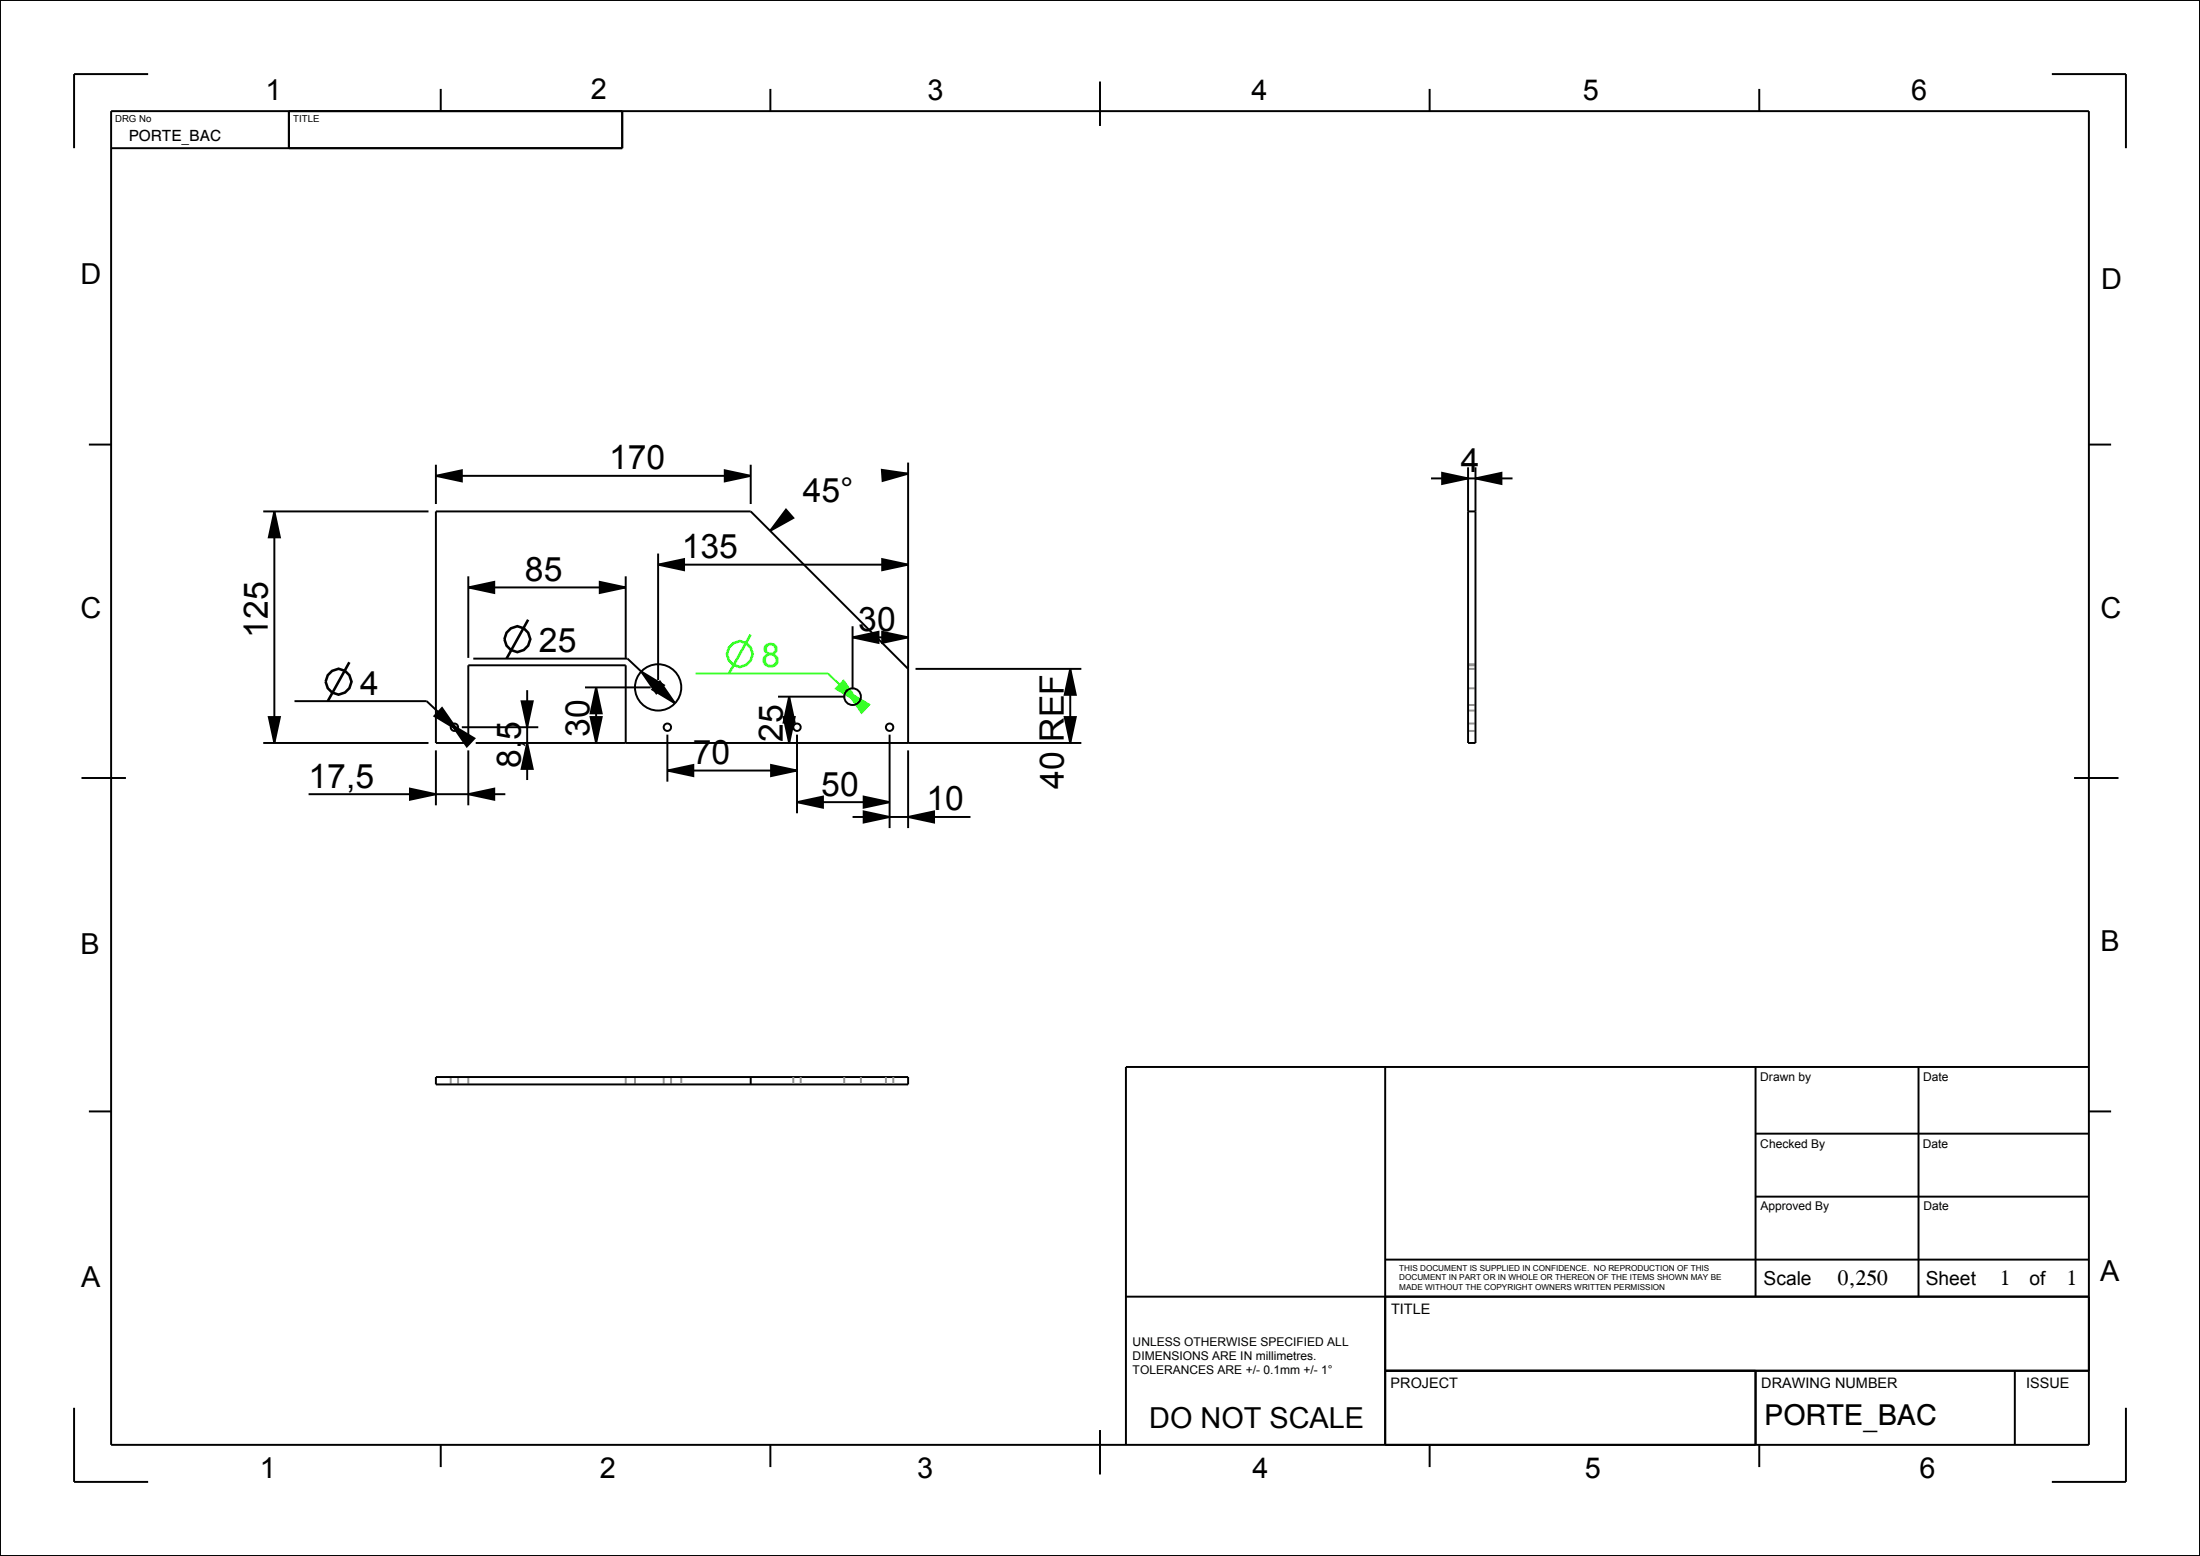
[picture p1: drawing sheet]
<svg xmlns="http://www.w3.org/2000/svg" width="297mm" height="210mm" viewBox="0 0 297 210" stroke-linecap="round" stroke-linejoin="round" font-family="sans-serif">
<g fill="#000">
<path d="M37 69l.8 3.5h-1.5zM88.8 76.2l3.5-.7v1.5zM106.1 68.8l1 1.1-3.1 1.7zM119.1 63.4l3.5 .5-3.4 1zM119.1 75.5l3.5 .7-3.5 .8zM194.7 63.8l3.5 .8-3.5 .7zM199.2 64.6l3.5-.8v1.5zM80.5 92.8l.7 3.5h-1.5zM86.6 90.6l3 1.9-1 1.1zM89.1 92l2 2.9-3-1.8zM144.5 90.3l.7 3.5h-1.5zM36.3 96.8h1.5l-.8 3.5z"/>
<path d="M55.3 106.4l3.5 .8-3.5 .7zM63.2 107.2l3.5-.8v1.5zM79.7 96.8h1.5l-.7 3.5zM143.7 96.8h1.5l-.7 3.5z"/>
</g>
<g fill="none" stroke="#000" stroke-width=".26">
<path d="M37 69l.8 3.5h-1.5zM88.8 76.2l3.5-.7v1.5zM106.1 68.8l1 1.1-3.1 1.7zM119.1 63.4l3.5 .5-3.4 1zM119.1 75.5l3.5 .7-3.5 .8zM194.7 63.8l3.5 .8-3.5 .7zM199.2 64.6l3.5-.8v1.5zM36.3 96.8h1.5l-.8 3.5zM79.7 96.8h1.5l-.7 3.5zM80.5 92.8l.7 3.5h-1.5zM86.6 90.6l3 1.9-1 1.1zM89.1 92l2 2.9-3-1.8z"/>
<path d="M143.7 96.8h1.5l-.7 3.5zM144.5 90.3l.7 3.5h-1.5zM55.3 106.4l3.5 .8-3.5 .7zM63.2 107.2l3.5-.8v1.5z"/>
</g>
<g fill="none" stroke="#000" stroke-width=".35">
<path d="M71.3 83.6l-2.9 5.3"/>
<circle cx="69.8" cy="86.3" r="1.72"/>
</g>
<g fill="none" stroke="#37ff26" stroke-width=".35">
<path d="M101.3 85.6l-2.9 5.3"/>
<circle cx="99.8" cy="88.3" r="1.72"/>
</g>
<path d="M114.3 93.3l3 1.8-1 1.1z" fill="#37ff26"/>
<path d="M114.3 93.3l3 1.8-1 1.1z" fill="none" stroke="#37ff26" stroke-width=".26"/>
<path d="M113.9 91.9l2 2.9-3-1.9z" fill="#37ff26"/>
<path d="M93.9 90.9h17.9l4.1 3.9M113.9 91.9l2 2.9-3-1.9z" fill="none" stroke="#37ff26" stroke-width=".26"/>
<g fill="#000">
<path d="M58.8 64.2l3.5-.7v1.5zM63.2 79.3l3.5-.8v1.5zM81 78.5l3.5 .8-3.5 .7zM97.8 63.5l3.5 .7-3.5 .8zM61 97.8l3 1.9-1 1zM59.7 95.5l2 3-3.1-1.9zM70.4 94.6h1.5l-.7 3.5zM106.5 94l.8 3.5h-1.5zM115.1 86l3.5-.7v1.5zM119.1 85.3l3.5 .7-3.5 .8zM71.2 100.3l.7 3.5h-1.5zM90.1 104l3.5-.8v1.5z"/>
<path d="M105.8 96.8h1.5l-.8 3.5zM107.6 108.3l3.5-.8v1.5zM104.1 103.2l3.5 .8-3.5 .7zM116.6 107.5l3.5 .8-3.5 .7zM116.6 109.5l3.5 .8-3.5 .7zM122.6 110.3l3.5-.8v1.5z"/>
</g>
<g fill="none" stroke="#000" stroke-width=".26">
<path d="M0 0h297v210h-297zM15 15h267v180h-267zM20 10h-10v10M39 15v5M59.5 12v3M84 15v5h-69M104 12v3M148.5 11v6M193 12v3M237.5 12v3M277 10h10v10M12 60h3"/>
<path d="M35.5 69h22.3M37 69v31.3M58.8 64.2l3.5-.7v1.5zM58.8 62.7v5.3M58.8 64.2h42.5M63.2 79.3l3.5-.8v1.5zM63.2 77.8v11M63.2 79.3h21.3M81 78.5l3.5 .8-3.5 .7zM84.5 77.8v11M88.8 74.7v17.1M88.8 76.2h33.8"/>
<path d="M97.8 63.5l3.5 .7-3.5 .8zM101.3 62.7v5.3M104.2 71.4l-.2 .2M122.6 63.9l-1.7 .1M122.6 62.4v37.9M193.2 64.6h11M198.2 63.1v37.2h1v-37.2M198.2 69h1M282 60h3M39.8 94.6h17.8l4.1 3.9M59.7 95.5l2 3-3.1-1.9zM61 97.8l3 1.9-1 1z"/>
<path d="M62.3 98.1h10.4M63.9 88.9h20.8l6.4 6M70.4 94.6h1.5l-.7 3.5zM71.2 93.1v12.2M79 92.8h8.8M80.5 92.8v7.5M90.1 99.1v6.4M105 94h9.1M105.8 96.8h1.5l-.8 3.5zM106.5 94l.8 3.5h-1.5zM106.5 94v6.3M107.6 99.1v10.7"/>
<path d="M115.1 86l3.5-.7v1.5zM115.1 86h7.5M115.1 84.5v8.5M119.1 85.3l3.5 .7-3.5 .8zM120.1 99.1v12.7M122.6 90.3l-21.3-21.3h-42.5v31.3h4.4v-10.5h21.3v10.5M123.6 90.3h22.4M144.5 90.3v10M11 105h6M35.5 100.3h22.3M41.7 107.2h26.5M58.8 101.3v7.4"/>
<path d="M63.2 101.3v7.4M64.2 100.3h81.8M71.2 100.3l.7 3.5h-1.5zM90.1 104l3.5-.8v1.5zM90.1 104h17.5M104.1 103.2l3.5 .8-3.5 .7zM107.6 108.3l3.5-.8v1.5zM107.6 108.3h12.5M115.1 110.3h15.9M116.6 107.5l3.5 .8-3.5 .7zM116.6 109.5l3.5 .8-3.5 .7zM122.6 110.3l3.5-.8v1.5z"/>
<path d="M122.6 101.3v10.5M280 105h6M12 150h3M58.8 145.4h63.8v1h-63.8zM101.3 145.4v1M187 144v51M237 144v31M237 153h45M259 144v31M282 144h-130v51M282 150h3M152 175h130"/>
<path d="M187 170h95M237 161.5h45M10 190v10h10M59.5 195v3M104 195v3M148.5 193v6M193 195v3M237 185v10M237.5 195v3M272 185v10M282 185h-95M287 190v10h-10"/>
<circle cx="61.3" cy="98.1" r=".5"/>
<circle cx="88.8" cy="92.8" r="3.1"/>
<circle cx="90.1" cy="98.1" r=".5"/>
<circle cx="107.6" cy="98.1" r=".5"/>
<circle cx="115.1" cy="94" r="1.13"/>
<circle cx="120.1" cy="98.1" r=".5"/>
</g>
<g fill="none" stroke="#000" stroke-width=".35">
<path d="M47.2 89.4l-3 5.2"/>
<circle cx="45.7" cy="92" r="1.72"/>
</g>
<g fill="none" stroke="#96948a" stroke-width=".26" stroke-dasharray=".9 .6" stroke-linecap="butt">
<path d="M198.2 98.6h1M198.2 97.6h1M198.2 95.9h1M198.2 95.1h1M198.2 92.9h1M198.2 90.3h1M198.2 89.8h1M198.2 89.6h1M60.8 145.4v1M61.8 145.4v1M63.2 145.4v1M84.5 145.4v1"/>
<path d="M85.7 145.4v1M89.6 145.4v1M90.6 145.4v1M92 145.4v1M107.1 145.4v1M108.1 145.4v1M114 145.4v1M116.2 145.4v1M119.6 145.4v1M120.6 145.4v1"/>
</g>
<g font-size="4.5">
<text x="82.2" y="63.3">170</text>
<text x="197.2" y="63.7">4</text>
<text x="108.4" y="67.7">45°</text>
<text x="92" y="75.3">135</text>
<text x="70.9" y="78.4">85</text>
<text x="36.2" y="86.1" transform="rotate(-90 36.2 86.1)">125</text>
<text x="72.8" y="88">25</text>
<text x="115.9" y="85.1">30</text>
<text x="48.6" y="93.8">4</text>
<text x="79.6" y="99.5" transform="rotate(-90 79.6 99.5)">30</text>
<text x="105.7" y="100.1" transform="rotate(-90 105.7 100.1)">25</text>
<text x="41.7" y="106.3">17,5</text>
<text x="70.3" y="103.7" transform="rotate(-90 70.3 103.7)">8,5</text>
<text x="93.5" y="103.1">70</text>
<text x="110.9" y="107.4">50</text>
<text x="143.6" y="106.4" transform="rotate(-90 143.6 106.4)">40 REF</text>
<text x="125.1" y="109.4">10</text>
</g>
<text font-size="4.5" fill="#37ff26" x="102.8" y="90">8</text>
<g font-size="3.9">
<text x="35.8" y="13.4">1</text>
<text x="79.8" y="13.4">2</text>
<text x="125.2" y="13.5">3</text>
<text x="169" y="13.4">4</text>
<text x="213.7" y="13.4">5</text>
<text x="258" y="13.4">6</text>
<text x="10.9" y="38.4">D</text>
<text x="283.7" y="39">D</text>
<text x="10.9" y="83.4">C</text>
<text x="283.6" y="83.4">C</text>
<text x="10.9" y="128.7">B</text>
<text x="283.6" y="128.4">B</text>
<text x="11" y="173.6">A</text>
<text x="283.5" y="172.8">A</text>
<text x="155.1" y="192.7">DO NOT SCALE</text>
<text x="238.2" y="192.3">PORTE_BAC</text>
<text x="35.1" y="199.5">1</text>
<text x="81" y="199.5">2</text>
<text x="123.8" y="199.5">3</text>
<text x="169.1" y="199.5">4</text>
<text x="213.9" y="199.5">5</text>
<text x="259.1" y="199.5">6</text>
</g>
<g font-size="2.9">
<text x="248.1" y="173.4">0,250</text>
<text x="270" y="173.4">1</text>
<text x="279" y="173.4">1</text>
</g>
<g font-size="2.6">
<text x="238.1" y="173.4">Scale</text>
<text x="260" y="173.4">Sheet</text>
<text x="274" y="173.4">of</text>
</g>
<text font-size="2.1" x="17.4" y="19">PORTE_BAC</text>
<g font-size="2">
<text x="187.8" y="177.3">TITLE</text>
<text x="187.7" y="187.3">PROJECT</text>
<text x="237.8" y="187.3">DRAWING NUMBER</text>
<text x="273.5" y="187.3">ISSUE</text>
</g>
<g font-size="1.6">
<text x="237.6" y="145.9">Drawn by</text>
<text x="259.6" y="145.9">Date</text>
<text x="237.6" y="154.9">Checked By</text>
<text x="259.6" y="154.9">Date</text>
<text x="237.7" y="163.4">Approved By</text>
<text x="259.7" y="163.4">Date</text>
<text x="152.9" y="181.6">UNLESS OTHERWISE SPECIFIED ALL</text>
<text x="152.9" y="183.5">DIMENSIONS ARE IN millimetres.</text>
<text x="152.9" y="185.4">TOLERANCES ARE +/- 0.1mm +/- 1°</text>
</g>
<g font-size="1.3">
<text x="15.5" y="16.5">DRG No</text>
<text x="39.6" y="16.5">TITLE</text>
</g>
<g font-size="1.1">
<text x="188.9" y="171.5">THIS DOCUMENT IS SUPPLIED IN CONFIDENCE. NO REPRODUCTION OF THIS</text>
<text x="188.9" y="172.8">DOCUMENT IN PART OR IN WHOLE OR THEREON OF THE ITEMS SHOWN MAY BE</text>
<text x="188.9" y="174.1">MADE WITHOUT THE COPYRIGHT OWNERS WRITTEN PERMISSION</text>
</g>
</svg>
